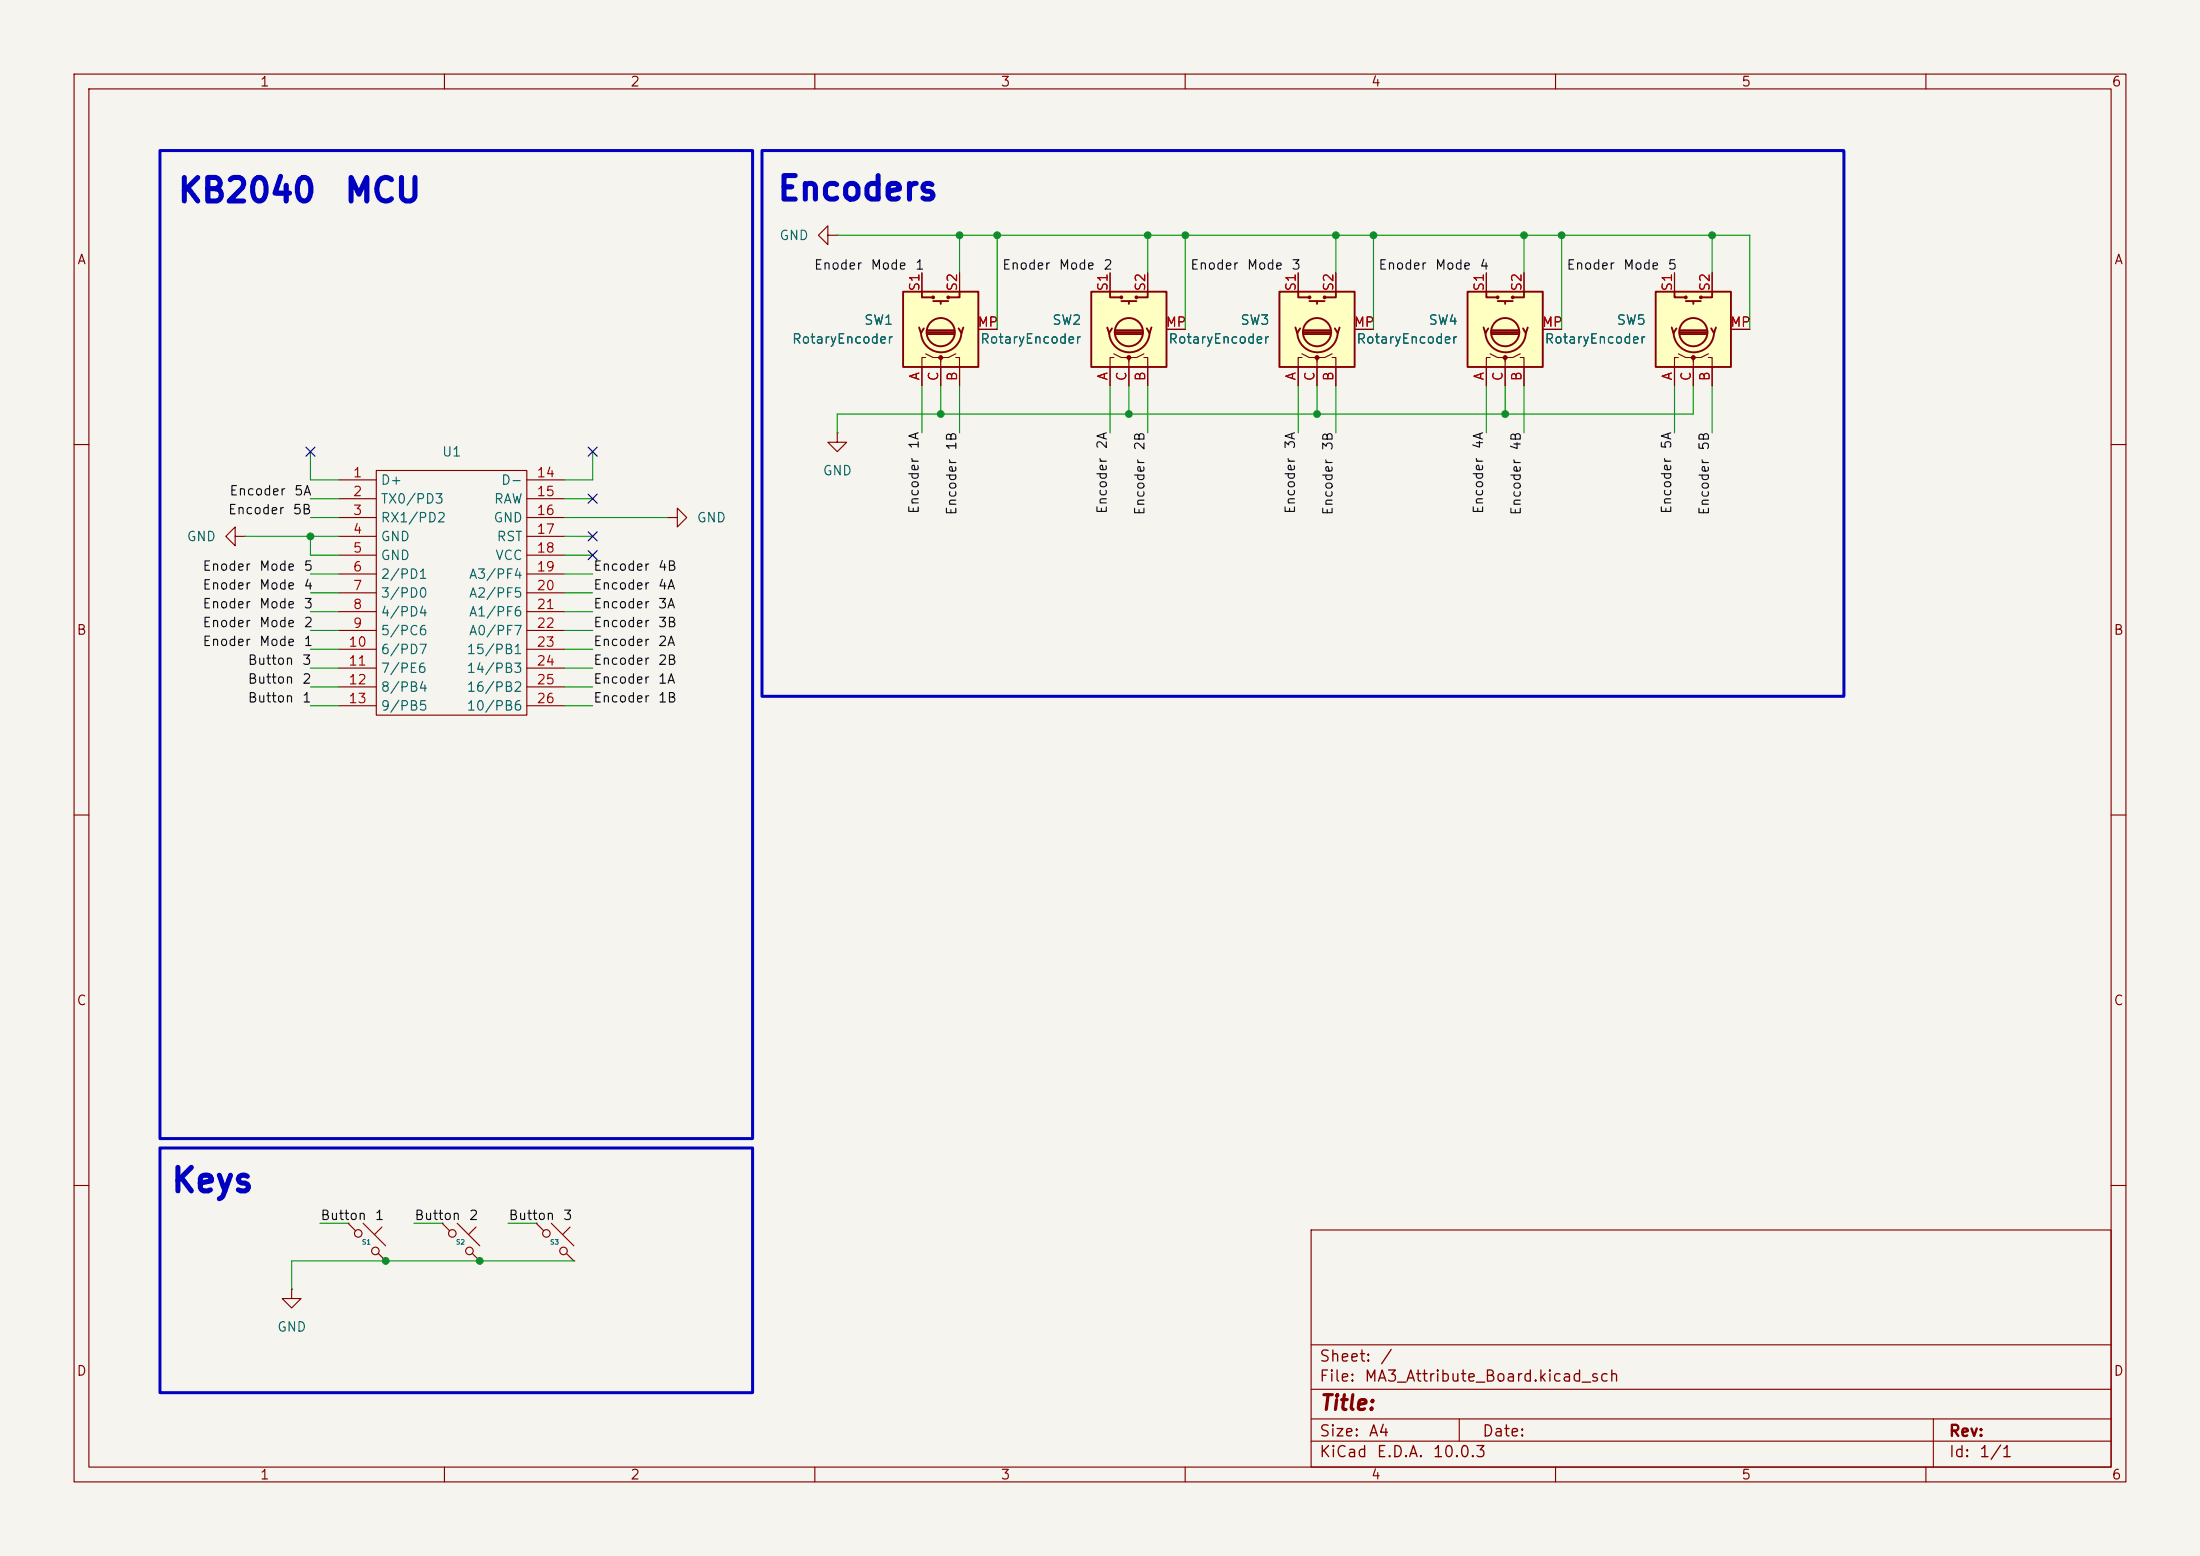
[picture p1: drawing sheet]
(kicad_sch
 (version 20260306)
 (generator "eeschema")
 (generator_version "10.0")
 (paper "A4")
 (lib_symbols
  (symbol "Device:RotaryEncoder_Switch_MP"
   (pin_names
    (offset 0.254) (hide yes)) (exclude_from_sim no) (in_bom yes) (on_board yes)
   (in_pos_files yes)
   (duplicate_pin_numbers_are_jumpers no)
   (property "Reference" "SW" (at 0 8.89 0) (show_name no) (do_not_autoplace no) (effects (font (size 1.27 1.27))))
   (property "Value" "RotaryEncoder_Switch_MP" (at 0 6.35 0) (show_name no) (do_not_autoplace no) (effects (font (size 1.27 1.27))))
   (property "Footprint" "" (at -3.81 4.064 0) (show_name no) (do_not_autoplace no) (hide yes) (effects (font (size 1.27 1.27))))
   (property "Datasheet" "" (at 0 -12.7 0) (show_name no) (do_not_autoplace no) (hide yes) (effects (font (size 1.27 1.27))))
   (property "Description" "Rotary encoder, dual channel, incremental quadrate outputs, with switch and MP Pin" (at 0 -15.24 0) (show_name no) (do_not_autoplace no) (hide yes) (effects (font (size 1.27 1.27))))
   (symbol "RotaryEncoder_Switch_MP_0_1"
    (rectangle (start -5.08 5.08) (end 5.08 -5.08) (stroke (width 0.254) (type default)) (fill (type background)))
    (polyline (pts (xy -5.08 2.54) (xy -3.81 2.54) (xy -3.81 2.032)) (stroke (width 0) (type default)) (fill (type none)))
    (polyline (pts (xy -5.08 0) (xy -3.81 0) (xy -3.81 -1.016) (xy -3.302 -2.032)) (stroke (width 0) (type default)) (fill (type none)))
    (polyline (pts (xy -5.08 -2.54) (xy -3.81 -2.54) (xy -3.81 -2.032)) (stroke (width 0) (type default)) (fill (type none)))
    (polyline (pts (xy -4.318 0) (xy -3.81 0) (xy -3.81 1.016) (xy -3.302 2.032)) (stroke (width 0) (type default)) (fill (type none)))
    (circle (center -3.81 0) (radius 0.254) (stroke (width 0) (type default)) (fill (type outline)))
    (polyline (pts (xy -0.635 -1.778) (xy -0.635 1.778)) (stroke (width 0.254) (type default)) (fill (type none)))
    (circle (center -0.381 0) (radius 1.905) (stroke (width 0.254) (type default)) (fill (type none)))
    (polyline (pts (xy -0.381 -1.778) (xy -0.381 1.778)) (stroke (width 0.254) (type default)) (fill (type none)))
    (arc (start -0.381 -2.794) (mid -3.0988 -0.0635) (end -0.381 2.667) (stroke (width 0.254) (type default)) (fill (type none)))
    (polyline (pts (xy -0.127 1.778) (xy -0.127 -1.778)) (stroke (width 0.254) (type default)) (fill (type none)))
    (polyline (pts (xy 0.254 2.921) (xy -0.508 2.667) (xy 0.127 2.286)) (stroke (width 0.254) (type default)) (fill (type none)))
    (polyline (pts (xy 0.254 -3.048) (xy -0.508 -2.794) (xy 0.127 -2.413)) (stroke (width 0.254) (type default)) (fill (type none)))
    (polyline (pts (xy 3.81 1.016) (xy 3.81 -1.016)) (stroke (width 0.254) (type default)) (fill (type none)))
    (polyline (pts (xy 3.81 0) (xy 3.429 0)) (stroke (width 0.254) (type default)) (fill (type none)))
    (circle (center 4.318 1.016) (radius 0.127) (stroke (width 0.254) (type default)) (fill (type none)))
    (circle (center 4.318 -1.016) (radius 0.127) (stroke (width 0.254) (type default)) (fill (type none)))
    (polyline (pts (xy 5.08 2.54) (xy 4.318 2.54) (xy 4.318 1.016)) (stroke (width 0.254) (type default)) (fill (type none)))
    (polyline (pts (xy 5.08 -2.54) (xy 4.318 -2.54) (xy 4.318 -1.016)) (stroke (width 0.254) (type default)) (fill (type none))))
   (symbol "RotaryEncoder_Switch_MP_1_1"
    (pin passive line (at -7.62 2.54 0) (length 2.54) (name "A" (effects (font (size 1.27 1.27)))) (number "A" (effects (font (size 1.27 1.27)))))
    (pin passive line (at -7.62 -2.54 0) (length 2.54) (name "B" (effects (font (size 1.27 1.27)))) (number "B" (effects (font (size 1.27 1.27)))))
    (pin passive line (at -7.62 0 0) (length 2.54) (name "C" (effects (font (size 1.27 1.27)))) (number "C" (effects (font (size 1.27 1.27)))))
    (pin passive line (at 0 -7.62 90) (length 2.54) (name "MP" (effects (font (size 1.27 1.27)))) (number "MP" (effects (font (size 1.27 1.27)))))
    (pin passive line (at 7.62 2.54 180) (length 2.54) (name "S1" (effects (font (size 1.27 1.27)))) (number "S1" (effects (font (size 1.27 1.27)))))
    (pin passive line (at 7.62 -2.54 180) (length 2.54) (name "S2" (effects (font (size 1.27 1.27)))) (number "S2" (effects (font (size 1.27 1.27))))))
   (embedded_fonts no))
  (symbol "ScottoKeebs:MCU_Adafruit_KB2040" (exclude_from_sim no) (in_bom yes) (on_board yes)
   (in_pos_files yes)
   (duplicate_pin_numbers_are_jumpers no)
   (property "Reference" "U" (at 0 0 0) (show_name no) (do_not_autoplace no) (effects (font (size 1.27 1.27))))
   (property "Value" "" (at 0 0 0) (show_name no) (do_not_autoplace no) (effects (font (size 1.27 1.27))))
   (property "Footprint" "ScottoKeebs_MCU:Adafruit_KB2040" (at 0 0 0) (show_name no) (do_not_autoplace no) (hide yes) (effects (font (size 1.27 1.27))))
   (property "Datasheet" "" (at 0 0 0) (show_name no) (do_not_autoplace no) (hide yes) (effects (font (size 1.27 1.27))))
   (property "Description" "" (at 0 0 0) (show_name no) (do_not_autoplace no) (hide yes) (effects (font (size 1.27 1.27))))
   (symbol "MCU_Adafruit_KB2040_0_1"
    (rectangle (start -10.16 16.51) (end 10.16 -16.51) (stroke (width 0) (type solid)) (fill (type none))))
   (symbol "MCU_Adafruit_KB2040_1_1"
    (pin input line (at -15.24 15.24 0) (length 5.08) (name "D+" (effects (font (size 1.27 1.27)))) (number "1" (effects (font (size 1.27 1.27)))))
    (pin input line (at -15.24 12.7 0) (length 5.08) (name "TX0/PD3" (effects (font (size 1.27 1.27)))) (number "2" (effects (font (size 1.27 1.27)))))
    (pin input line (at -15.24 10.16 0) (length 5.08) (name "RX1/PD2" (effects (font (size 1.27 1.27)))) (number "3" (effects (font (size 1.27 1.27)))))
    (pin input line (at -15.24 7.62 0) (length 5.08) (name "GND" (effects (font (size 1.27 1.27)))) (number "4" (effects (font (size 1.27 1.27)))))
    (pin input line (at -15.24 5.08 0) (length 5.08) (name "GND" (effects (font (size 1.27 1.27)))) (number "5" (effects (font (size 1.27 1.27)))))
    (pin input line (at -15.24 2.54 0) (length 5.08) (name "2/PD1" (effects (font (size 1.27 1.27)))) (number "6" (effects (font (size 1.27 1.27)))))
    (pin input line (at -15.24 0 0) (length 5.08) (name "3/PD0" (effects (font (size 1.27 1.27)))) (number "7" (effects (font (size 1.27 1.27)))))
    (pin input line (at -15.24 -2.54 0) (length 5.08) (name "4/PD4" (effects (font (size 1.27 1.27)))) (number "8" (effects (font (size 1.27 1.27)))))
    (pin input line (at -15.24 -5.08 0) (length 5.08) (name "5/PC6" (effects (font (size 1.27 1.27)))) (number "9" (effects (font (size 1.27 1.27)))))
    (pin input line (at -15.24 -7.62 0) (length 5.08) (name "6/PD7" (effects (font (size 1.27 1.27)))) (number "10" (effects (font (size 1.27 1.27)))))
    (pin input line (at -15.24 -10.16 0) (length 5.08) (name "7/PE6" (effects (font (size 1.27 1.27)))) (number "11" (effects (font (size 1.27 1.27)))))
    (pin input line (at -15.24 -12.7 0) (length 5.08) (name "8/PB4" (effects (font (size 1.27 1.27)))) (number "12" (effects (font (size 1.27 1.27)))))
    (pin input line (at -15.24 -15.24 0) (length 5.08) (name "9/PB5" (effects (font (size 1.27 1.27)))) (number "13" (effects (font (size 1.27 1.27)))))
    (pin input line (at 15.24 15.24 180) (length 5.08) (name "D-" (effects (font (size 1.27 1.27)))) (number "14" (effects (font (size 1.27 1.27)))))
    (pin input line (at 15.24 12.7 180) (length 5.08) (name "RAW" (effects (font (size 1.27 1.27)))) (number "15" (effects (font (size 1.27 1.27)))))
    (pin input line (at 15.24 10.16 180) (length 5.08) (name "GND" (effects (font (size 1.27 1.27)))) (number "16" (effects (font (size 1.27 1.27)))))
    (pin input line (at 15.24 7.62 180) (length 5.08) (name "RST" (effects (font (size 1.27 1.27)))) (number "17" (effects (font (size 1.27 1.27)))))
    (pin input line (at 15.24 5.08 180) (length 5.08) (name "VCC" (effects (font (size 1.27 1.27)))) (number "18" (effects (font (size 1.27 1.27)))))
    (pin input line (at 15.24 2.54 180) (length 5.08) (name "A3/PF4" (effects (font (size 1.27 1.27)))) (number "19" (effects (font (size 1.27 1.27)))))
    (pin input line (at 15.24 0 180) (length 5.08) (name "A2/PF5" (effects (font (size 1.27 1.27)))) (number "20" (effects (font (size 1.27 1.27)))))
    (pin input line (at 15.24 -2.54 180) (length 5.08) (name "A1/PF6" (effects (font (size 1.27 1.27)))) (number "21" (effects (font (size 1.27 1.27)))))
    (pin input line (at 15.24 -5.08 180) (length 5.08) (name "A0/PF7" (effects (font (size 1.27 1.27)))) (number "22" (effects (font (size 1.27 1.27)))))
    (pin input line (at 15.24 -7.62 180) (length 5.08) (name "15/PB1" (effects (font (size 1.27 1.27)))) (number "23" (effects (font (size 1.27 1.27)))))
    (pin input line (at 15.24 -10.16 180) (length 5.08) (name "14/PB3" (effects (font (size 1.27 1.27)))) (number "24" (effects (font (size 1.27 1.27)))))
    (pin input line (at 15.24 -12.7 180) (length 5.08) (name "16/PB2" (effects (font (size 1.27 1.27)))) (number "25" (effects (font (size 1.27 1.27)))))
    (pin input line (at 15.24 -15.24 180) (length 5.08) (name "10/PB6" (effects (font (size 1.27 1.27)))) (number "26" (effects (font (size 1.27 1.27))))))
   (embedded_fonts no))
  (symbol "ScottoKeebs:Placeholder_Keyswitch"
   (pin_numbers (hide yes))
   (pin_names
    (offset 1.016) (hide yes)) (exclude_from_sim no) (in_bom yes) (on_board yes)
   (in_pos_files yes)
   (duplicate_pin_numbers_are_jumpers no)
   (property "Reference" "S" (at 0 0 0) (show_name no) (do_not_autoplace yes) (effects (font (size 0.635 0.635) (thickness 0.127)
    (bold yes))))
   (property "Value" "" (at 0 -3.81 0) (show_name no) (do_not_autoplace no) (effects (font (size 1.27 1.27))))
   (property "Footprint" "" (at 0 0 0) (show_name no) (do_not_autoplace no) (hide yes) (effects (font (size 1.27 1.27))))
   (property "Datasheet" "" (at -2.54 -1.778 0) (show_name no) (do_not_autoplace no) (hide yes) (effects (font (size 1.27 1.27))))
   (property "Description" "" (at 0 0 0) (show_name no) (do_not_autoplace no) (hide yes) (effects (font (size 1.27 1.27))))
   (symbol "Placeholder_Keyswitch_0_1"
    (polyline (pts (xy -2.54 2.54) (xy -1.524 1.524) (xy -1.524 1.524)) (stroke (width 0) (type default)) (fill (type none)))
    (circle (center -1.1684 1.1684) (radius 0.508) (stroke (width 0) (type default)) (fill (type none)))
    (polyline (pts (xy -0.508 2.54) (xy 2.54 -0.508)) (stroke (width 0) (type default)) (fill (type none)))
    (polyline (pts (xy 1.016 1.016) (xy 2.032 2.032)) (stroke (width 0) (type default)) (fill (type none)))
    (circle (center 1.143 -1.1938) (radius 0.508) (stroke (width 0) (type default)) (fill (type none)))
    (polyline (pts (xy 1.524 -1.524) (xy 2.54 -2.54) (xy 2.54 -2.54) (xy 2.54 -2.54)) (stroke (width 0) (type default)) (fill (type none)))
    (pin passive line (at -2.54 2.54 0) (length 0) (name "1" (effects (font (size 1.27 1.27)))) (number "1" (effects (font (size 1.27 1.27)))))
    (pin passive line (at 2.54 -2.54 180) (length 0) (name "2" (effects (font (size 1.27 1.27)))) (number "2" (effects (font (size 1.27 1.27))))))
   (embedded_fonts no))
  (symbol "power:GND"
   (power global)
   (pin_numbers (hide yes))
   (pin_names
    (offset 0) (hide yes)) (exclude_from_sim no) (in_bom yes) (on_board yes)
   (in_pos_files yes)
   (duplicate_pin_numbers_are_jumpers no)
   (property "Reference" "#PWR" (at 0 -6.35 0) (show_name no) (do_not_autoplace no) (hide yes) (effects (font (size 1.27 1.27))))
   (property "Value" "GND" (at 0 -3.81 0) (show_name no) (do_not_autoplace no) (effects (font (size 1.27 1.27))))
   (property "Footprint" "" (at 0 0 0) (show_name no) (do_not_autoplace no) (hide yes) (effects (font (size 1.27 1.27))))
   (property "Datasheet" "" (at 0 0 0) (show_name no) (do_not_autoplace no) (hide yes) (effects (font (size 1.27 1.27))))
   (property "Description" "Power symbol creates a global label with name \"GND\" , ground" (at 0 0 0) (show_name no) (do_not_autoplace no) (hide yes) (effects (font (size 1.27 1.27))))
   (symbol "GND_0_1"
    (polyline (pts (xy 0 0) (xy 0 -1.27) (xy 1.27 -1.27) (xy 0 -2.54) (xy -1.27 -1.27) (xy 0 -1.27)) (stroke (width 0) (type default)) (fill (type none))))
   (symbol "GND_1_1"
    (pin power_in line (at 0 0 270) (length 0) (name "" (effects (font (size 1.27 1.27)))) (number "1" (effects (font (size 1.27 1.27))))))
   (embedded_fonts no)))
 (rectangle
  (start 21.59 154.94)
  (end 101.6 187.96)
  (stroke (width 0.4064) (type solid))
  (fill (type none)))
 (rectangle
  (start 102.87 20.32)
  (end 248.92 93.98)
  (stroke (width 0.4064) (type solid))
  (fill (type none)))
 (rectangle
  (start 21.59 20.32)
  (end 101.6 153.67)
  (stroke (width 0.4064) (type solid))
  (fill (type none)))
 (text "KB2040 MCU"
  (exclude_from_sim no)
  (at 40.132 25.908 0)
  (effects (font (size 3.175 3.175) (thickness 0.762)
    (bold yes))))
 (text "Keys"
  (exclude_from_sim no)
  (at 29.21 159.512 0)
  (effects (font (size 3.175 3.175) (thickness 0.762)
    (bold yes))))
 (text "Encoders"
  (exclude_from_sim no)
  (at 116.332 25.654 0)
  (effects (font (size 3.175 3.175) (thickness 0.762)
    (bold yes))))
 (junction
  (at 64.77 170.18)
  (diameter 0)
  (color 0 0 0 0))
 (junction
  (at 152.4 55.88)
  (diameter 0)
  (color 0 0 0 0))
 (junction
  (at 205.74 31.75)
  (diameter 0)
  (color 0 0 0 0))
 (junction
  (at 134.62 31.75)
  (diameter 0)
  (color 0 0 0 0))
 (junction
  (at 177.8 55.88)
  (diameter 0)
  (color 0 0 0 0))
 (junction
  (at 203.2 55.88)
  (diameter 0)
  (color 0 0 0 0))
 (junction
  (at 185.42 31.75)
  (diameter 0)
  (color 0 0 0 0))
 (junction
  (at 129.54 31.75)
  (diameter 0)
  (color 0 0 0 0))
 (junction
  (at 52.07 170.18)
  (diameter 0)
  (color 0 0 0 0))
 (junction
  (at 231.14 31.75)
  (diameter 0)
  (color 0 0 0 0))
 (junction
  (at 160.02 31.75)
  (diameter 0)
  (color 0 0 0 0))
 (junction
  (at 154.94 31.75)
  (diameter 0)
  (color 0 0 0 0))
 (junction
  (at 127 55.88)
  (diameter 0)
  (color 0 0 0 0))
 (junction
  (at 41.91 72.39)
  (diameter 0)
  (color 0 0 0 0))
 (junction
  (at 210.82 31.75)
  (diameter 0)
  (color 0 0 0 0))
 (junction
  (at 180.34 31.75)
  (diameter 0)
  (color 0 0 0 0))
 (no_connect
  (at 80.01 67.31))
 (no_connect
  (at 80.01 72.39))
 (no_connect
  (at 80.01 74.93))
 (no_connect
  (at 41.91 60.96))
 (no_connect
  (at 80.01 60.96))
 (wire
  (pts (xy 205.74 31.75) (xy 210.82 31.75))
  (stroke (width 0) (type default)))
 (wire
  (pts (xy 68.58 165.1) (xy 72.39 165.1))
  (stroke (width 0) (type default)))
 (wire
  (pts (xy 52.07 170.18) (xy 64.77 170.18))
  (stroke (width 0) (type default)))
 (wire
  (pts (xy 76.2 69.85) (xy 90.17 69.85))
  (stroke (width 0) (type default)))
 (wire
  (pts (xy 236.22 31.75) (xy 231.14 31.75))
  (stroke (width 0) (type default)))
 (wire
  (pts (xy 228.6 52.07) (xy 228.6 55.88))
  (stroke (width 0) (type default)))
 (wire
  (pts (xy 160.02 31.75) (xy 180.34 31.75))
  (stroke (width 0) (type default)))
 (wire
  (pts (xy 45.72 72.39) (xy 41.91 72.39))
  (stroke (width 0) (type default)))
 (wire
  (pts (xy 76.2 85.09) (xy 80.01 85.09))
  (stroke (width 0) (type default)))
 (wire
  (pts (xy 41.91 95.25) (xy 45.72 95.25))
  (stroke (width 0) (type default)))
 (wire
  (pts (xy 154.94 31.75) (xy 160.02 31.75))
  (stroke (width 0) (type default)))
 (wire
  (pts (xy 41.91 80.01) (xy 45.72 80.01))
  (stroke (width 0) (type default)))
 (wire
  (pts (xy 76.2 72.39) (xy 80.01 72.39))
  (stroke (width 0) (type default)))
 (wire
  (pts (xy 160.02 44.45) (xy 160.02 31.75))
  (stroke (width 0) (type default)))
 (wire
  (pts (xy 76.2 82.55) (xy 80.01 82.55))
  (stroke (width 0) (type default)))
 (wire
  (pts (xy 76.2 80.01) (xy 80.01 80.01))
  (stroke (width 0) (type default)))
 (wire
  (pts (xy 39.37 170.18) (xy 39.37 173.99))
  (stroke (width 0) (type default)))
 (wire
  (pts (xy 203.2 55.88) (xy 177.8 55.88))
  (stroke (width 0) (type default)))
 (wire
  (pts (xy 152.4 52.07) (xy 152.4 55.88))
  (stroke (width 0) (type default)))
 (wire
  (pts (xy 205.74 31.75) (xy 205.74 36.83))
  (stroke (width 0) (type default)))
 (wire
  (pts (xy 76.2 95.25) (xy 80.01 95.25))
  (stroke (width 0) (type default)))
 (wire
  (pts (xy 231.14 52.07) (xy 231.14 58.42))
  (stroke (width 0) (type default)))
 (wire
  (pts (xy 127 52.07) (xy 127 55.88))
  (stroke (width 0) (type default)))
 (wire
  (pts (xy 231.14 36.83) (xy 231.14 31.75))
  (stroke (width 0) (type default)))
 (wire
  (pts (xy 45.72 64.77) (xy 41.91 64.77))
  (stroke (width 0) (type default)))
 (wire
  (pts (xy 113.03 31.75) (xy 134.62 31.75))
  (stroke (width 0) (type default)))
 (wire
  (pts (xy 113.03 55.88) (xy 127 55.88))
  (stroke (width 0) (type default)))
 (wire
  (pts (xy 76.2 92.71) (xy 80.01 92.71))
  (stroke (width 0) (type default)))
 (wire
  (pts (xy 175.26 52.07) (xy 175.26 58.42))
  (stroke (width 0) (type default)))
 (wire
  (pts (xy 185.42 44.45) (xy 185.42 31.75))
  (stroke (width 0) (type default)))
 (wire
  (pts (xy 76.2 67.31) (xy 80.01 67.31))
  (stroke (width 0) (type default)))
 (wire
  (pts (xy 41.91 82.55) (xy 45.72 82.55))
  (stroke (width 0) (type default)))
 (wire
  (pts (xy 55.88 165.1) (xy 59.69 165.1))
  (stroke (width 0) (type default)))
 (wire
  (pts (xy 41.91 74.93) (xy 45.72 74.93))
  (stroke (width 0) (type default)))
 (wire
  (pts (xy 200.66 52.07) (xy 200.66 58.42))
  (stroke (width 0) (type default)))
 (wire
  (pts (xy 64.77 170.18) (xy 77.47 170.18))
  (stroke (width 0) (type default)))
 (wire
  (pts (xy 76.2 77.47) (xy 80.01 77.47))
  (stroke (width 0) (type default)))
 (wire
  (pts (xy 210.82 31.75) (xy 231.14 31.75))
  (stroke (width 0) (type default)))
 (wire
  (pts (xy 129.54 36.83) (xy 129.54 31.75))
  (stroke (width 0) (type default)))
 (wire
  (pts (xy 177.8 55.88) (xy 152.4 55.88))
  (stroke (width 0) (type default)))
 (wire
  (pts (xy 152.4 55.88) (xy 127 55.88))
  (stroke (width 0) (type default)))
 (wire
  (pts (xy 33.02 72.39) (xy 41.91 72.39))
  (stroke (width 0) (type default)))
 (wire
  (pts (xy 205.74 52.07) (xy 205.74 58.42))
  (stroke (width 0) (type default)))
 (wire
  (pts (xy 41.91 92.71) (xy 45.72 92.71))
  (stroke (width 0) (type default)))
 (wire
  (pts (xy 76.2 64.77) (xy 80.01 64.77))
  (stroke (width 0) (type default)))
 (wire
  (pts (xy 113.03 55.88) (xy 113.03 58.42))
  (stroke (width 0) (type default)))
 (wire
  (pts (xy 180.34 31.75) (xy 185.42 31.75))
  (stroke (width 0) (type default)))
 (wire
  (pts (xy 41.91 77.47) (xy 45.72 77.47))
  (stroke (width 0) (type default)))
 (wire
  (pts (xy 129.54 52.07) (xy 129.54 58.42))
  (stroke (width 0) (type default)))
 (wire
  (pts (xy 210.82 31.75) (xy 210.82 44.45))
  (stroke (width 0) (type default)))
 (wire
  (pts (xy 134.62 31.75) (xy 154.94 31.75))
  (stroke (width 0) (type default)))
 (wire
  (pts (xy 41.91 87.63) (xy 45.72 87.63))
  (stroke (width 0) (type default)))
 (wire
  (pts (xy 228.6 55.88) (xy 203.2 55.88))
  (stroke (width 0) (type default)))
 (wire
  (pts (xy 134.62 31.75) (xy 134.62 44.45))
  (stroke (width 0) (type default)))
 (wire
  (pts (xy 76.2 90.17) (xy 80.01 90.17))
  (stroke (width 0) (type default)))
 (wire
  (pts (xy 236.22 44.45) (xy 236.22 31.75))
  (stroke (width 0) (type default)))
 (wire
  (pts (xy 80.01 60.96) (xy 80.01 64.77))
  (stroke (width 0) (type default)))
 (wire
  (pts (xy 185.42 31.75) (xy 205.74 31.75))
  (stroke (width 0) (type default)))
 (wire
  (pts (xy 149.86 52.07) (xy 149.86 58.42))
  (stroke (width 0) (type default)))
 (wire
  (pts (xy 226.06 52.07) (xy 226.06 58.42))
  (stroke (width 0) (type default)))
 (wire
  (pts (xy 180.34 36.83) (xy 180.34 31.75))
  (stroke (width 0) (type default)))
 (wire
  (pts (xy 41.91 69.85) (xy 45.72 69.85))
  (stroke (width 0) (type default)))
 (wire
  (pts (xy 52.07 170.18) (xy 39.37 170.18))
  (stroke (width 0) (type default)))
 (wire
  (pts (xy 203.2 52.07) (xy 203.2 55.88))
  (stroke (width 0) (type default)))
 (wire
  (pts (xy 41.91 90.17) (xy 45.72 90.17))
  (stroke (width 0) (type default)))
 (wire
  (pts (xy 180.34 52.07) (xy 180.34 58.42))
  (stroke (width 0) (type default)))
 (wire
  (pts (xy 154.94 31.75) (xy 154.94 36.83))
  (stroke (width 0) (type default)))
 (wire
  (pts (xy 43.18 165.1) (xy 46.99 165.1))
  (stroke (width 0) (type default)))
 (wire
  (pts (xy 177.8 52.07) (xy 177.8 55.88))
  (stroke (width 0) (type default)))
 (wire
  (pts (xy 41.91 60.96) (xy 41.91 64.77))
  (stroke (width 0) (type default)))
 (wire
  (pts (xy 41.91 72.39) (xy 41.91 74.93))
  (stroke (width 0) (type default)))
 (wire
  (pts (xy 154.94 52.07) (xy 154.94 58.42))
  (stroke (width 0) (type default)))
 (wire
  (pts (xy 124.46 52.07) (xy 124.46 58.42))
  (stroke (width 0) (type default)))
 (wire
  (pts (xy 41.91 67.31) (xy 45.72 67.31))
  (stroke (width 0) (type default)))
 (wire
  (pts (xy 76.2 74.93) (xy 80.01 74.93))
  (stroke (width 0) (type default)))
 (wire
  (pts (xy 76.2 87.63) (xy 80.01 87.63))
  (stroke (width 0) (type default)))
 (wire
  (pts (xy 41.91 85.09) (xy 45.72 85.09))
  (stroke (width 0) (type default)))
 (label "Encoder 5B"
  (at 231.14 58.42 270)
  (effects (font (size 1.27 1.27)) (justify right bottom)))
 (label "Button 1"
  (at 41.91 95.25 180)
  (effects (font (size 1.27 1.27)) (justify right bottom)))
 (label "Button 2"
  (at 41.91 92.71 180)
  (effects (font (size 1.27 1.27)) (justify right bottom)))
 (label "Encoder 4A"
  (at 200.66 58.42 270)
  (effects (font (size 1.27 1.27)) (justify right bottom)))
 (label "Encoder 2A"
  (at 149.86 58.42 270)
  (effects (font (size 1.27 1.27)) (justify right bottom)))
 (label "Enoder Mode 2"
  (at 41.91 85.09 180)
  (effects (font (size 1.27 1.27)) (justify right bottom)))
 (label "Enoder Mode 2"
  (at 149.86 36.83 180)
  (effects (font (size 1.27 1.27)) (justify right bottom)))
 (label "Enoder Mode 4"
  (at 200.66 36.83 180)
  (effects (font (size 1.27 1.27)) (justify right bottom)))
 (label "Encoder 1A"
  (at 80.01 92.71 0)
  (effects (font (size 1.27 1.27)) (justify left bottom)))
 (label "Enoder Mode 1"
  (at 124.46 36.83 180)
  (effects (font (size 1.27 1.27)) (justify right bottom)))
 (label "Enoder Mode 3"
  (at 41.91 82.55 180)
  (effects (font (size 1.27 1.27)) (justify right bottom)))
 (label "Button 2"
  (at 55.88 165.1 0)
  (effects (font (size 1.27 1.27)) (justify left bottom)))
 (label "Button 3"
  (at 68.58 165.1 0)
  (effects (font (size 1.27 1.27)) (justify left bottom)))
 (label "Encoder 2B"
  (at 154.94 58.42 270)
  (effects (font (size 1.27 1.27)) (justify right bottom)))
 (label "Enoder Mode 5"
  (at 41.91 77.47 180)
  (effects (font (size 1.27 1.27)) (justify right bottom)))
 (label "Encoder 1B"
  (at 80.01 95.25 0)
  (effects (font (size 1.27 1.27)) (justify left bottom)))
 (label "Encoder 5A"
  (at 226.06 58.42 270)
  (effects (font (size 1.27 1.27)) (justify right bottom)))
 (label "Encoder 3A"
  (at 80.01 82.55 0)
  (effects (font (size 1.27 1.27)) (justify left bottom)))
 (label "Encoder 1B"
  (at 129.54 58.42 270)
  (effects (font (size 1.27 1.27)) (justify right bottom)))
 (label "Encoder 2B"
  (at 80.01 90.17 0)
  (effects (font (size 1.27 1.27)) (justify left bottom)))
 (label "Button 3"
  (at 41.91 90.17 180)
  (effects (font (size 1.27 1.27)) (justify right bottom)))
 (label "Enoder Mode 5"
  (at 226.06 36.83 180)
  (effects (font (size 1.27 1.27)) (justify right bottom)))
 (label "Encoder 3B"
  (at 180.34 58.42 270)
  (effects (font (size 1.27 1.27)) (justify right bottom)))
 (label "Enoder Mode 1"
  (at 41.91 87.63 180)
  (effects (font (size 1.27 1.27)) (justify right bottom)))
 (label "Enoder Mode 4"
  (at 41.91 80.01 180)
  (effects (font (size 1.27 1.27)) (justify right bottom)))
 (label "Encoder 4B"
  (at 205.74 58.42 270)
  (effects (font (size 1.27 1.27)) (justify right bottom)))
 (label "Button 1"
  (at 43.18 165.1 0)
  (effects (font (size 1.27 1.27)) (justify left bottom)))
 (label "Encoder 1A"
  (at 124.46 58.42 270)
  (effects (font (size 1.27 1.27)) (justify right bottom)))
 (label "Encoder 4B"
  (at 80.01 77.47 0)
  (effects (font (size 1.27 1.27)) (justify left bottom)))
 (label "Enoder Mode 3"
  (at 175.26 36.83 180)
  (effects (font (size 1.27 1.27)) (justify right bottom)))
 (label "Encoder 4A"
  (at 80.01 80.01 0)
  (effects (font (size 1.27 1.27)) (justify left bottom)))
 (label "Encoder 2A"
  (at 80.01 87.63 0)
  (effects (font (size 1.27 1.27)) (justify left bottom)))
 (label "Encoder 3B"
  (at 80.01 85.09 0)
  (effects (font (size 1.27 1.27)) (justify left bottom)))
 (label "Encoder 5A"
  (at 41.91 67.31 180)
  (effects (font (size 1.27 1.27)) (justify right bottom)))
 (label "Encoder 5B"
  (at 41.91 69.85 180)
  (effects (font (size 1.27 1.27)) (justify right bottom)))
 (label "Encoder 3A"
  (at 175.26 58.42 270)
  (effects (font (size 1.27 1.27)) (justify right bottom)))
 (symbol
  (lib_id "power:GND")
  (at 113.03 58.42 0)
  (unit 1)
  (body_style 1)
  (exclude_from_sim no)
  (in_bom yes)
  (on_board yes)
  (in_pos_files yes)
  (dnp no)
  (fields_autoplaced yes)
  (property "Reference" "#PWR03" (at 113.03 64.77 0) (hide yes) (show_name no) (do_not_autoplace no) (effects (font (size 1.27 1.27))))
  (property "Value" "GND" (at 113.03 63.5 0) (show_name no) (do_not_autoplace no) (effects (font (size 1.27 1.27))))
  (property "Footprint" "" (at 113.03 58.42 0) (hide yes) (show_name no) (do_not_autoplace no) (effects (font (size 1.27 1.27))))
  (property "Datasheet" "" (at 113.03 58.42 0) (hide yes) (show_name no) (do_not_autoplace no) (effects (font (size 1.27 1.27))))
  (property "Description" "Power symbol creates a global label with name \"GND\" , ground" (at 113.03 58.42 0) (hide yes) (show_name no) (do_not_autoplace no) (effects (font (size 1.27 1.27))))
  (pin "1"))
 (symbol
  (lib_id "ScottoKeebs:Placeholder_Keyswitch")
  (at 49.53 167.64 0)
  (unit 1)
  (body_style 1)
  (exclude_from_sim no)
  (in_bom yes)
  (on_board yes)
  (in_pos_files yes)
  (dnp no)
  (fields_autoplaced yes)
  (property "Reference" "S1" (at 49.53 167.64 0) (show_name no) (do_not_autoplace yes) (effects (font (size 0.635 0.635) (thickness 0.127)
    (bold yes))))
  (property "Value" "" (at 49.53 171.45 0) (show_name no) (do_not_autoplace no) (effects (font (size 1.27 1.27))))
  (property "Footprint" "ScottoKeebs_Scotto:MX_Hotswap_1.75u" (at 49.53 167.64 0) (hide yes) (show_name no) (do_not_autoplace no) (effects (font (size 1.27 1.27))))
  (property "Datasheet" "" (at 46.99 169.418 0) (hide yes) (show_name no) (do_not_autoplace no) (effects (font (size 1.27 1.27))))
  (property "Description" "" (at 49.53 167.64 0) (hide yes) (show_name no) (do_not_autoplace no) (effects (font (size 1.27 1.27))))
  (pin "2")
  (pin "1"))
 (symbol
  (lib_id "Device:RotaryEncoder_Switch_MP")
  (at 228.6 44.45 90)
  (unit 1)
  (body_style 1)
  (exclude_from_sim no)
  (in_bom yes)
  (on_board yes)
  (in_pos_files yes)
  (dnp no)
  (fields_autoplaced yes)
  (property "Reference" "SW5" (at 222.25 43.1799 90) (show_name no) (do_not_autoplace no) (effects (font (size 1.27 1.27)) (justify left)))
  (property "Value" "RotaryEncoder" (at 222.25 45.7199 90) (show_name no) (do_not_autoplace no) (effects (font (size 1.27 1.27)) (justify left)))
  (property "Footprint" "EasyEDA:SW-TH_PEC11R-4XXXF-SXXXX" (at 224.536 48.26 0) (hide yes) (show_name no) (do_not_autoplace no) (effects (font (size 1.27 1.27))))
  (property "Datasheet" "" (at 241.3 44.45 0) (hide yes) (show_name no) (do_not_autoplace no) (effects (font (size 1.27 1.27))))
  (property "Description" "Rotary encoder, dual channel, incremental quadrate outputs, with switch and MP Pin" (at 243.84 44.45 0) (hide yes) (show_name no) (do_not_autoplace no) (effects (font (size 1.27 1.27))))
  (pin "A")
  (pin "C")
  (pin "B")
  (pin "S1")
  (pin "MP")
  (pin "S2"))
 (symbol
  (lib_id "Device:RotaryEncoder_Switch_MP")
  (at 177.8 44.45 90)
  (unit 1)
  (body_style 1)
  (exclude_from_sim no)
  (in_bom yes)
  (on_board yes)
  (in_pos_files yes)
  (dnp no)
  (fields_autoplaced yes)
  (property "Reference" "SW3" (at 171.45 43.1799 90) (show_name no) (do_not_autoplace no) (effects (font (size 1.27 1.27)) (justify left)))
  (property "Value" "RotaryEncoder" (at 171.45 45.7199 90) (show_name no) (do_not_autoplace no) (effects (font (size 1.27 1.27)) (justify left)))
  (property "Footprint" "EasyEDA:SW-TH_PEC11R-4XXXF-SXXXX" (at 173.736 48.26 0) (hide yes) (show_name no) (do_not_autoplace no) (effects (font (size 1.27 1.27))))
  (property "Datasheet" "" (at 190.5 44.45 0) (hide yes) (show_name no) (do_not_autoplace no) (effects (font (size 1.27 1.27))))
  (property "Description" "Rotary encoder, dual channel, incremental quadrate outputs, with switch and MP Pin" (at 193.04 44.45 0) (hide yes) (show_name no) (do_not_autoplace no) (effects (font (size 1.27 1.27))))
  (pin "A")
  (pin "C")
  (pin "B")
  (pin "MP")
  (pin "S2")
  (pin "S1"))
 (symbol
  (lib_id "Device:RotaryEncoder_Switch_MP")
  (at 127 44.45 90)
  (unit 1)
  (body_style 1)
  (exclude_from_sim no)
  (in_bom yes)
  (on_board yes)
  (in_pos_files yes)
  (dnp no)
  (fields_autoplaced yes)
  (property "Reference" "SW1" (at 120.65 43.1799 90) (show_name no) (do_not_autoplace no) (effects (font (size 1.27 1.27)) (justify left)))
  (property "Value" "RotaryEncoder" (at 120.65 45.7199 90) (show_name no) (do_not_autoplace no) (effects (font (size 1.27 1.27)) (justify left)))
  (property "Footprint" "EasyEDA:SW-TH_PEC11R-4XXXF-SXXXX" (at 122.936 48.26 0) (hide yes) (show_name no) (do_not_autoplace no) (effects (font (size 1.27 1.27))))
  (property "Datasheet" "" (at 139.7 44.45 0) (hide yes) (show_name no) (do_not_autoplace no) (effects (font (size 1.27 1.27))))
  (property "Description" "Rotary encoder, dual channel, incremental quadrate outputs, with switch and MP Pin" (at 142.24 44.45 0) (hide yes) (show_name no) (do_not_autoplace no) (effects (font (size 1.27 1.27))))
  (pin "A")
  (pin "C")
  (pin "B")
  (pin "S1")
  (pin "S2")
  (pin "MP"))
 (symbol
  (lib_id "power:GND")
  (at 90.17 69.85 90)
  (unit 1)
  (body_style 1)
  (exclude_from_sim no)
  (in_bom yes)
  (on_board yes)
  (in_pos_files yes)
  (dnp no)
  (fields_autoplaced yes)
  (property "Reference" "#PWR02" (at 96.52 69.85 0) (hide yes) (show_name no) (do_not_autoplace no) (effects (font (size 1.27 1.27))))
  (property "Value" "GND" (at 93.98 69.8499 90) (show_name no) (do_not_autoplace no) (effects (font (size 1.27 1.27)) (justify right)))
  (property "Footprint" "" (at 90.17 69.85 0) (hide yes) (show_name no) (do_not_autoplace no) (effects (font (size 1.27 1.27))))
  (property "Datasheet" "" (at 90.17 69.85 0) (hide yes) (show_name no) (do_not_autoplace no) (effects (font (size 1.27 1.27))))
  (property "Description" "Power symbol creates a global label with name \"GND\" , ground" (at 90.17 69.85 0) (hide yes) (show_name no) (do_not_autoplace no) (effects (font (size 1.27 1.27))))
  (pin "1"))
 (symbol
  (lib_id "Device:RotaryEncoder_Switch_MP")
  (at 203.2 44.45 90)
  (unit 1)
  (body_style 1)
  (exclude_from_sim no)
  (in_bom yes)
  (on_board yes)
  (in_pos_files yes)
  (dnp no)
  (fields_autoplaced yes)
  (property "Reference" "SW4" (at 196.85 43.1799 90) (show_name no) (do_not_autoplace no) (effects (font (size 1.27 1.27)) (justify left)))
  (property "Value" "RotaryEncoder" (at 196.85 45.7199 90) (show_name no) (do_not_autoplace no) (effects (font (size 1.27 1.27)) (justify left)))
  (property "Footprint" "EasyEDA:SW-TH_PEC11R-4XXXF-SXXXX" (at 199.136 48.26 0) (hide yes) (show_name no) (do_not_autoplace no) (effects (font (size 1.27 1.27))))
  (property "Datasheet" "" (at 215.9 44.45 0) (hide yes) (show_name no) (do_not_autoplace no) (effects (font (size 1.27 1.27))))
  (property "Description" "Rotary encoder, dual channel, incremental quadrate outputs, with switch and MP Pin" (at 218.44 44.45 0) (hide yes) (show_name no) (do_not_autoplace no) (effects (font (size 1.27 1.27))))
  (pin "A")
  (pin "C")
  (pin "B")
  (pin "MP")
  (pin "S1")
  (pin "S2"))
 (symbol
  (lib_id "power:GND")
  (at 33.02 72.39 270)
  (unit 1)
  (body_style 1)
  (exclude_from_sim no)
  (in_bom yes)
  (on_board yes)
  (in_pos_files yes)
  (dnp no)
  (fields_autoplaced yes)
  (property "Reference" "#PWR01" (at 26.67 72.39 0) (hide yes) (show_name no) (do_not_autoplace no) (effects (font (size 1.27 1.27))))
  (property "Value" "GND" (at 29.21 72.3899 90) (show_name no) (do_not_autoplace no) (effects (font (size 1.27 1.27)) (justify right)))
  (property "Footprint" "" (at 33.02 72.39 0) (hide yes) (show_name no) (do_not_autoplace no) (effects (font (size 1.27 1.27))))
  (property "Datasheet" "" (at 33.02 72.39 0) (hide yes) (show_name no) (do_not_autoplace no) (effects (font (size 1.27 1.27))))
  (property "Description" "Power symbol creates a global label with name \"GND\" , ground" (at 33.02 72.39 0) (hide yes) (show_name no) (do_not_autoplace no) (effects (font (size 1.27 1.27))))
  (pin "1"))
 (symbol
  (lib_id "power:GND")
  (at 113.03 31.75 270)
  (unit 1)
  (body_style 1)
  (exclude_from_sim no)
  (in_bom yes)
  (on_board yes)
  (in_pos_files yes)
  (dnp no)
  (fields_autoplaced yes)
  (property "Reference" "#PWR05" (at 106.68 31.75 0) (hide yes) (show_name no) (do_not_autoplace no) (effects (font (size 1.27 1.27))))
  (property "Value" "GND" (at 109.22 31.7499 90) (show_name no) (do_not_autoplace no) (effects (font (size 1.27 1.27)) (justify right)))
  (property "Footprint" "" (at 113.03 31.75 0) (hide yes) (show_name no) (do_not_autoplace no) (effects (font (size 1.27 1.27))))
  (property "Datasheet" "" (at 113.03 31.75 0) (hide yes) (show_name no) (do_not_autoplace no) (effects (font (size 1.27 1.27))))
  (property "Description" "Power symbol creates a global label with name \"GND\" , ground" (at 113.03 31.75 0) (hide yes) (show_name no) (do_not_autoplace no) (effects (font (size 1.27 1.27))))
  (pin "1"))
 (symbol
  (lib_id "Device:RotaryEncoder_Switch_MP")
  (at 152.4 44.45 90)
  (unit 1)
  (body_style 1)
  (exclude_from_sim no)
  (in_bom yes)
  (on_board yes)
  (in_pos_files yes)
  (dnp no)
  (fields_autoplaced yes)
  (property "Reference" "SW2" (at 146.05 43.1799 90) (show_name no) (do_not_autoplace no) (effects (font (size 1.27 1.27)) (justify left)))
  (property "Value" "RotaryEncoder" (at 146.05 45.7199 90) (show_name no) (do_not_autoplace no) (effects (font (size 1.27 1.27)) (justify left)))
  (property "Footprint" "EasyEDA:SW-TH_PEC11R-4XXXF-SXXXX" (at 148.336 48.26 0) (hide yes) (show_name no) (do_not_autoplace no) (effects (font (size 1.27 1.27))))
  (property "Datasheet" "" (at 165.1 44.45 0) (hide yes) (show_name no) (do_not_autoplace no) (effects (font (size 1.27 1.27))))
  (property "Description" "Rotary encoder, dual channel, incremental quadrate outputs, with switch and MP Pin" (at 167.64 44.45 0) (hide yes) (show_name no) (do_not_autoplace no) (effects (font (size 1.27 1.27))))
  (pin "A")
  (pin "C")
  (pin "B")
  (pin "MP")
  (pin "S1")
  (pin "S2"))
 (symbol
  (lib_id "ScottoKeebs:MCU_Adafruit_KB2040")
  (at 60.96 80.01 0)
  (unit 1)
  (body_style 1)
  (exclude_from_sim no)
  (in_bom yes)
  (on_board yes)
  (in_pos_files yes)
  (dnp no)
  (fields_autoplaced yes)
  (property "Reference" "U1" (at 60.96 60.96 0) (show_name no) (do_not_autoplace no) (effects (font (size 1.27 1.27))))
  (property "Value" "" (at 60.96 80.01 0) (show_name no) (do_not_autoplace no) (effects (font (size 1.27 1.27))))
  (property "Footprint" "ScottoKeebs_MCU:Adafruit_KB2040_SMD" (at 60.96 80.01 0) (hide yes) (show_name no) (do_not_autoplace no) (effects (font (size 1.27 1.27))))
  (property "Datasheet" "" (at 60.96 80.01 0) (hide yes) (show_name no) (do_not_autoplace no) (effects (font (size 1.27 1.27))))
  (property "Description" "" (at 60.96 80.01 0) (hide yes) (show_name no) (do_not_autoplace no) (effects (font (size 1.27 1.27))))
  (pin "24")
  (pin "5")
  (pin "20")
  (pin "21")
  (pin "2")
  (pin "14")
  (pin "4")
  (pin "11")
  (pin "3")
  (pin "12")
  (pin "17")
  (pin "22")
  (pin "13")
  (pin "1")
  (pin "6")
  (pin "10")
  (pin "9")
  (pin "16")
  (pin "15")
  (pin "18")
  (pin "7")
  (pin "8")
  (pin "19")
  (pin "23")
  (pin "25")
  (pin "26"))
 (symbol
  (lib_id "power:GND")
  (at 39.37 173.99 0)
  (unit 1)
  (body_style 1)
  (exclude_from_sim no)
  (in_bom yes)
  (on_board yes)
  (in_pos_files yes)
  (dnp no)
  (fields_autoplaced yes)
  (property "Reference" "#PWR04" (at 39.37 180.34 0) (hide yes) (show_name no) (do_not_autoplace no) (effects (font (size 1.27 1.27))))
  (property "Value" "GND" (at 39.37 179.07 0) (show_name no) (do_not_autoplace no) (effects (font (size 1.27 1.27))))
  (property "Footprint" "" (at 39.37 173.99 0) (hide yes) (show_name no) (do_not_autoplace no) (effects (font (size 1.27 1.27))))
  (property "Datasheet" "" (at 39.37 173.99 0) (hide yes) (show_name no) (do_not_autoplace no) (effects (font (size 1.27 1.27))))
  (property "Description" "Power symbol creates a global label with name \"GND\" , ground" (at 39.37 173.99 0) (hide yes) (show_name no) (do_not_autoplace no) (effects (font (size 1.27 1.27))))
  (pin "1"))
 (symbol
  (lib_id "ScottoKeebs:Placeholder_Keyswitch")
  (at 74.93 167.64 0)
  (unit 1)
  (body_style 1)
  (exclude_from_sim no)
  (in_bom yes)
  (on_board yes)
  (in_pos_files yes)
  (dnp no)
  (fields_autoplaced yes)
  (property "Reference" "S3" (at 74.93 167.64 0) (show_name no) (do_not_autoplace yes) (effects (font (size 0.635 0.635) (thickness 0.127)
    (bold yes))))
  (property "Value" "" (at 74.93 171.45 0) (show_name no) (do_not_autoplace no) (effects (font (size 1.27 1.27))))
  (property "Footprint" "ScottoKeebs_Scotto:MX_Hotswap_1.75u" (at 74.93 167.64 0) (hide yes) (show_name no) (do_not_autoplace no) (effects (font (size 1.27 1.27))))
  (property "Datasheet" "" (at 72.39 169.418 0) (hide yes) (show_name no) (do_not_autoplace no) (effects (font (size 1.27 1.27))))
  (property "Description" "" (at 74.93 167.64 0) (hide yes) (show_name no) (do_not_autoplace no) (effects (font (size 1.27 1.27))))
  (pin "2")
  (pin "1"))
 (symbol
  (lib_id "ScottoKeebs:Placeholder_Keyswitch")
  (at 62.23 167.64 0)
  (unit 1)
  (body_style 1)
  (exclude_from_sim no)
  (in_bom yes)
  (on_board yes)
  (in_pos_files yes)
  (dnp no)
  (fields_autoplaced yes)
  (property "Reference" "S2" (at 62.23 167.64 0) (show_name no) (do_not_autoplace yes) (effects (font (size 0.635 0.635) (thickness 0.127)
    (bold yes))))
  (property "Value" "" (at 62.23 171.45 0) (show_name no) (do_not_autoplace no) (effects (font (size 1.27 1.27))))
  (property "Footprint" "ScottoKeebs_Scotto:MX_Hotswap_1.75u" (at 62.23 167.64 0) (hide yes) (show_name no) (do_not_autoplace no) (effects (font (size 1.27 1.27))))
  (property "Datasheet" "" (at 59.69 169.418 0) (hide yes) (show_name no) (do_not_autoplace no) (effects (font (size 1.27 1.27))))
  (property "Description" "" (at 62.23 167.64 0) (hide yes) (show_name no) (do_not_autoplace no) (effects (font (size 1.27 1.27))))
  (pin "2")
  (pin "1"))
 (sheet_instances
  (path ""
   (page "1")))
 (embedded_fonts no))
